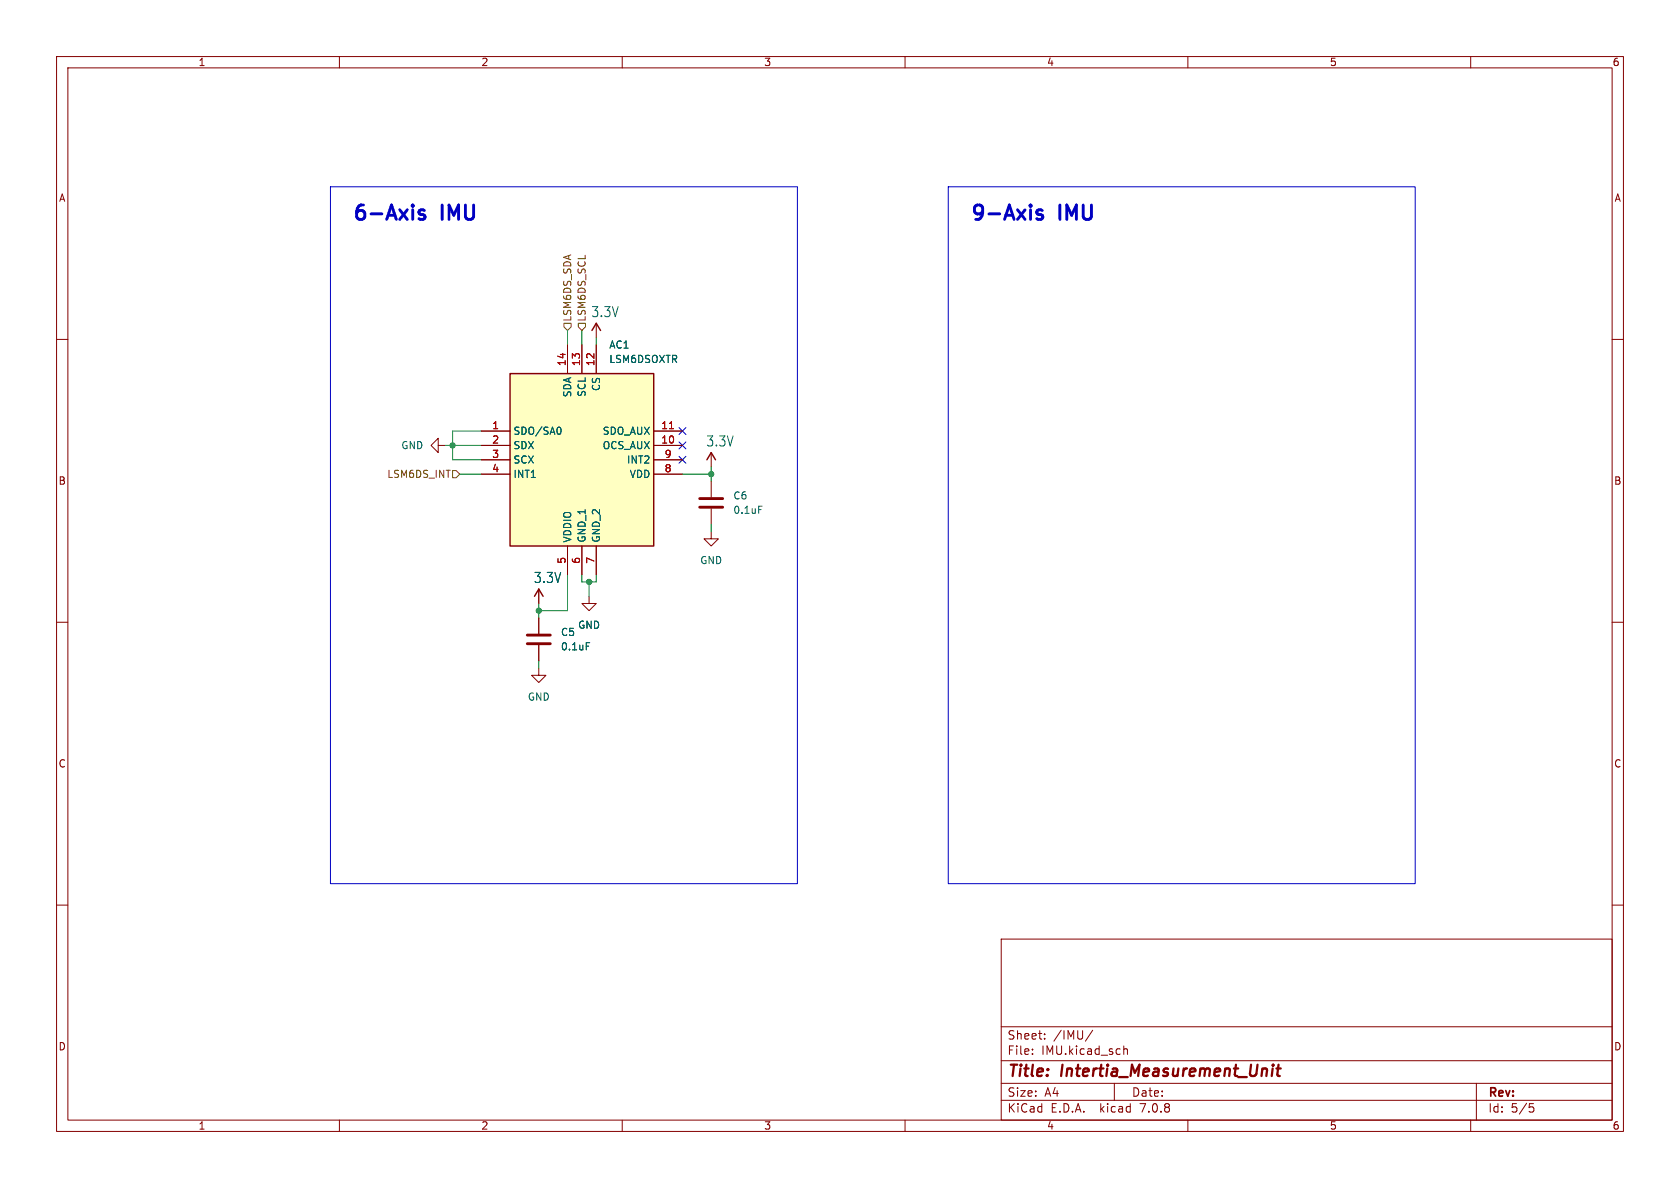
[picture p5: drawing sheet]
<svg xmlns="http://www.w3.org/2000/svg" width="297mm" height="210mm" viewBox="0 0 297 210" stroke-linecap="round" stroke-linejoin="round" font-family="sans-serif">
<g fill="none" stroke="#840000" stroke-width=".18">
<path d="M10 10h277v190h-277zM12 12h273v186h-273zM60 10v2M110 10v2M160 10v2M210 10v2M260 10v2M10 60h2M105.4 57.2v2.5M285 60h2M77.5 78.7v-1.2l-1.3 1.2 1.3 1.3v-1.3h1.2M85.1 76.2h5.1"/>
<path d="M85.1 78.7h5.1M100.3 61v5M102.9 61v5M105.4 61v5M115.6 76.2h5M115.6 78.7h5M85.1 81.3h5.1M85.1 83.8h5.1M100.3 96.5v5.1M102.9 96.5v5.1M105.4 96.5v5.1M115.6 81.3h5"/>
<path d="M115.6 83.8h5M125.7 94v1.3h1.3l-1.3 1.2-1.2-1.2h1.2M125.7 80v2.6M125.7 85.1v2.8M125.7 89.9v2.8M10 110h2M95.2 118.1v1.3h1.3l-1.3 1.3-1.2-1.3h1.2M95.2 104.1v2.6M95.2 109.2v2.8M95.2 114v2.8M104.1 105.4v1.3h1.3l-1.3 1.3-1.2-1.3h1.2M285 110h2"/>
<path d="M10 160h2M285 160h2M177 166h108v32h-108zM60 198v2M110 198v2M160 198v2M177 194.5h108M177 191.5h108M177 187.5h108M177 181.5h108M182.5 186.3v.1M182.5 185.5v.1"/>
<path d="M184.7 183.6v.1M184.7 182.8v.1M193.2 182.1l-1.3 2M197 191.5v3M198.7 184.9v1.5M198.7 185.5l.2-.1 .3 .1 .1 .9M210 198v2M260 198v2M261 191.5v6.5M270.4 195.1h.7M270.5 195.7h.4l.3 .3-.2 .5-.5 .1"/>
</g>
<path d="M225 188.9l-.2 1.3M225.1 188.2l-.1 .1 .1 .1M225.1 188.2l.1 .1-.1 .1M225.1 188.2v.2M225.7 188.9h.7M226 188.2l-.2 1.7 .1 .2 .4 .1" fill="none" stroke="#840000" stroke-width=".4"/>
<path d="M90.2 66h25.4v30.5h-25.4z" fill="#ffffc2" stroke="#ffffc2" stroke-width=".18"/>
<path d="M104.6 58.4l.8-1.2 .8 1.2M90.2 66h25.4v30.5h-25.4zM125 81.3l.7-1.3 .8 1.3M94.5 105.4l.7-1.3 .8 1.3" fill="none" stroke="#840000" stroke-width=".25"/>
<path d="M98.9 75.5a.79 .79 0 0 1 0 1.3M134.1 89.5h.6M103.6 113.6h.7" fill="none" stroke="#006464" stroke-width=".18"/>
<path d="M118.4 75.8h.7" fill="none" stroke="#a90000" stroke-width=".18"/>
<path d="M123.7 89.7h4.1M123.7 88.1h4.1M93.2 113.8h4.1M93.2 112.3h4.1" fill="none" stroke="#840000" stroke-width=".51"/>
<path d="M99.7 57.2h1.3v.6l-.7 .6-.6-.6zM102.2 57.2h1.3v.6l-.6 .6-.7-.6zM80 83.2h.6l.7 .6-.7 .7h-.6z" fill="none" stroke="#725600" stroke-width=".18"/>
<path d="M75 37.2l-.6-.1-.3 .4 .1 .3 .8 .3 .1 .2-.1 .4-.2 .1-.7-.1M184.2 37.2l-.6-.1-.3 .4 .1 .3 .8 .3 .2 .2-.2 .4-.2 .1-.7-.1" fill="none" stroke="#0000c2" stroke-width=".51"/>
<path d="M58.4 33h82.6v123.2h-82.6zM167.6 33h82.6v123.2h-82.6z" fill="none" stroke="#0000c2" stroke-width=".18"/>
<g fill="none" stroke="#009600" stroke-width=".18">
<path d="M100.3 58.4v2.6M102.9 58.4v2.6M105.4 59.7v1.3M78.7 78.7h6.4M85.1 76.2h-5.1v5.1h5.1M81.3 83.8h3.8M120.6 83.8h5.1M125.7 82.6v2.5M125.7 92.7v1.3M95.2 106.7v2.5M95.2 116.8v1.3M100.3 101.6v6.4h-5.1"/>
<path d="M102.9 101.6v1.3h2.5v-1.3M104.1 102.9v2.5"/>
</g>
<path d="M120 78.1l1.3 1.2M120 75.6l1.3 1.2M121.3 78.1l-1.3 1.2M121.3 75.6l-1.3 1.2M120 80.7l1.3 1.2M121.3 80.7l-1.3 1.2" fill="none" stroke="#000084" stroke-width=".18"/>
<g fill="#009600" stroke="#009600" stroke-width=".18">
<circle cx="104.1" cy="102.9" r=".46"/>
<circle cx="125.7" cy="83.8" r=".46"/>
<circle cx="80" cy="78.7" r=".46"/>
<circle cx="95.2" cy="108" r=".46"/>
</g>
<g font-size="3.5" fill="#0000c2">
<text x="62.2" y="39.1">6-Axis</text>
<text x="78.2" y="39.1">IMU</text>
<text x="171.4" y="39.1">9-Axis</text>
<text x="187.5" y="39.1">IMU</text>
</g>
<g font-size="2.8" fill="#840000">
<text x="178" y="190.9">Title:</text>
<text x="187.7" y="190.9">Intertia_Measurement_Unit</text>
</g>
<g font-size="2.5" fill="#006464">
<text x="104.4" y="56.3">3.3V</text>
<text x="124.8" y="79.1">3.3V</text>
<text x="94.3" y="103.3">3.3V</text>
</g>
<g font-size="2.1" fill="#840000">
<text x="178" y="184">Sheet:</text>
<text x="186.2" y="184">/IMU/</text>
<text x="178" y="186.7">File:</text>
<text x="184.1" y="186.7">IMU.kicad_sch</text>
<text x="178" y="196.9">KiCad</text>
<text x="178" y="194.1">Size:</text>
<text x="184.7" y="194.1">A4</text>
<text x="185.7" y="196.9">E.D.A.</text>
<text x="194.6" y="196.9">kicad</text>
<text x="200" y="194.1">Date:</text>
<text x="201.8" y="196.9">7.0.8</text>
<text x="263" y="194.3">Rev:</text>
<text x="263" y="196.9">Id:</text>
<text x="267.1" y="196.9">5/5</text>
</g>
<g font-size="1.8" fill="#840000">
<text x="35" y="11.9">1</text>
<text x="85" y="11.9">2</text>
<text x="135" y="11.9">3</text>
<text x="185" y="11.9">4</text>
<text x="235" y="11.9">5</text>
<text x="285" y="11.9">6</text>
<text x="10.3" y="35.9">A</text>
<text x="285.3" y="35.9">A</text>
<text x="10.3" y="85.9">B</text>
<text x="285.3" y="85.9">B</text>
<text x="10.3" y="135.9">C</text>
<text x="285.3" y="135.9">C</text>
<text x="10.3" y="185.9">D</text>
<text x="285.3" y="185.9">D</text>
<text x="35" y="199.9">1</text>
<text x="85" y="199.9">2</text>
<text x="135" y="199.9">3</text>
<text x="185" y="199.9">4</text>
<text x="235" y="199.9">5</text>
<text x="285" y="199.9">6</text>
</g>
<g font-size="1.8" fill="#725600">
<text x="101.2" y="57" transform="rotate(-90 101.2 57)">LSM6DS_SDA</text>
<text x="103.7" y="57" transform="rotate(-90 103.7 57)">LSM6DS_SCL</text>
<text x="68.4" y="84.7">LSM6DS_INT</text>
</g>
<g font-size="1.8" fill="#a90000">
<text x="100.1" y="64.8" transform="rotate(-90 100.1 64.8)">14</text>
<text x="102.6" y="64.8" transform="rotate(-90 102.6 64.8)">13</text>
<text x="105.2" y="64.8" transform="rotate(-90 105.2 64.8)">12</text>
<text x="86.9" y="75.9">1</text>
<text x="116.8" y="75.9">11</text>
<text x="86.9" y="78.5">2</text>
<text x="86.9" y="81">3</text>
<text x="86.9" y="83.6">4</text>
<text x="116.8" y="78.5">10</text>
<text x="117.4" y="83.6">8</text>
<text x="117.4" y="81">9</text>
<text x="100.1" y="99.8" transform="rotate(-90 100.1 99.8)">5</text>
<text x="102.6" y="99.8" transform="rotate(-90 102.6 99.8)">6</text>
<text x="105.2" y="99.8" transform="rotate(-90 105.2 99.8)">7</text>
</g>
<g font-size="1.8" fill="#006464">
<text x="107.6" y="61.8">AC1</text>
<text x="107.6" y="64.4">LSM6DSOXTR</text>
<text x="101.2" y="70.3" transform="rotate(-90 101.2 70.3)">SDA</text>
<text x="103.7" y="70.3" transform="rotate(-90 103.7 70.3)">SCL</text>
<text x="106.3" y="69.2" transform="rotate(-90 106.3 69.2)">CS</text>
<text x="90.7" y="77.1">SDO/SA0</text>
<text x="106.5" y="77.1">SDO_AUX</text>
<text x="70.8" y="79.6">GND</text>
<text x="90.7" y="79.6">SDX</text>
<text x="90.7" y="82.1">SCX</text>
<text x="106.5" y="79.6">OCS_AUX</text>
<text x="110.7" y="82.1">INT2</text>
<text x="90.7" y="84.7">INT1</text>
<text x="111.2" y="84.7">VDD</text>
<text x="129.5" y="88.5">C6</text>
<text x="129.5" y="91">0.1uF</text>
<text x="101.2" y="96" transform="rotate(-90 101.2 96)">VDDIO</text>
<text x="103.7" y="96" transform="rotate(-90 103.7 96)">GND_1</text>
<text x="106.3" y="96" transform="rotate(-90 106.3 96)">GND_2</text>
<text x="123.7" y="99.9">GND</text>
<text x="99.1" y="112.6">C5</text>
<text x="102.1" y="111.4">GND</text>
<text x="99.1" y="115.2">0.1uF</text>
<text x="93.2" y="124.1">GND</text>
</g>
</svg>
